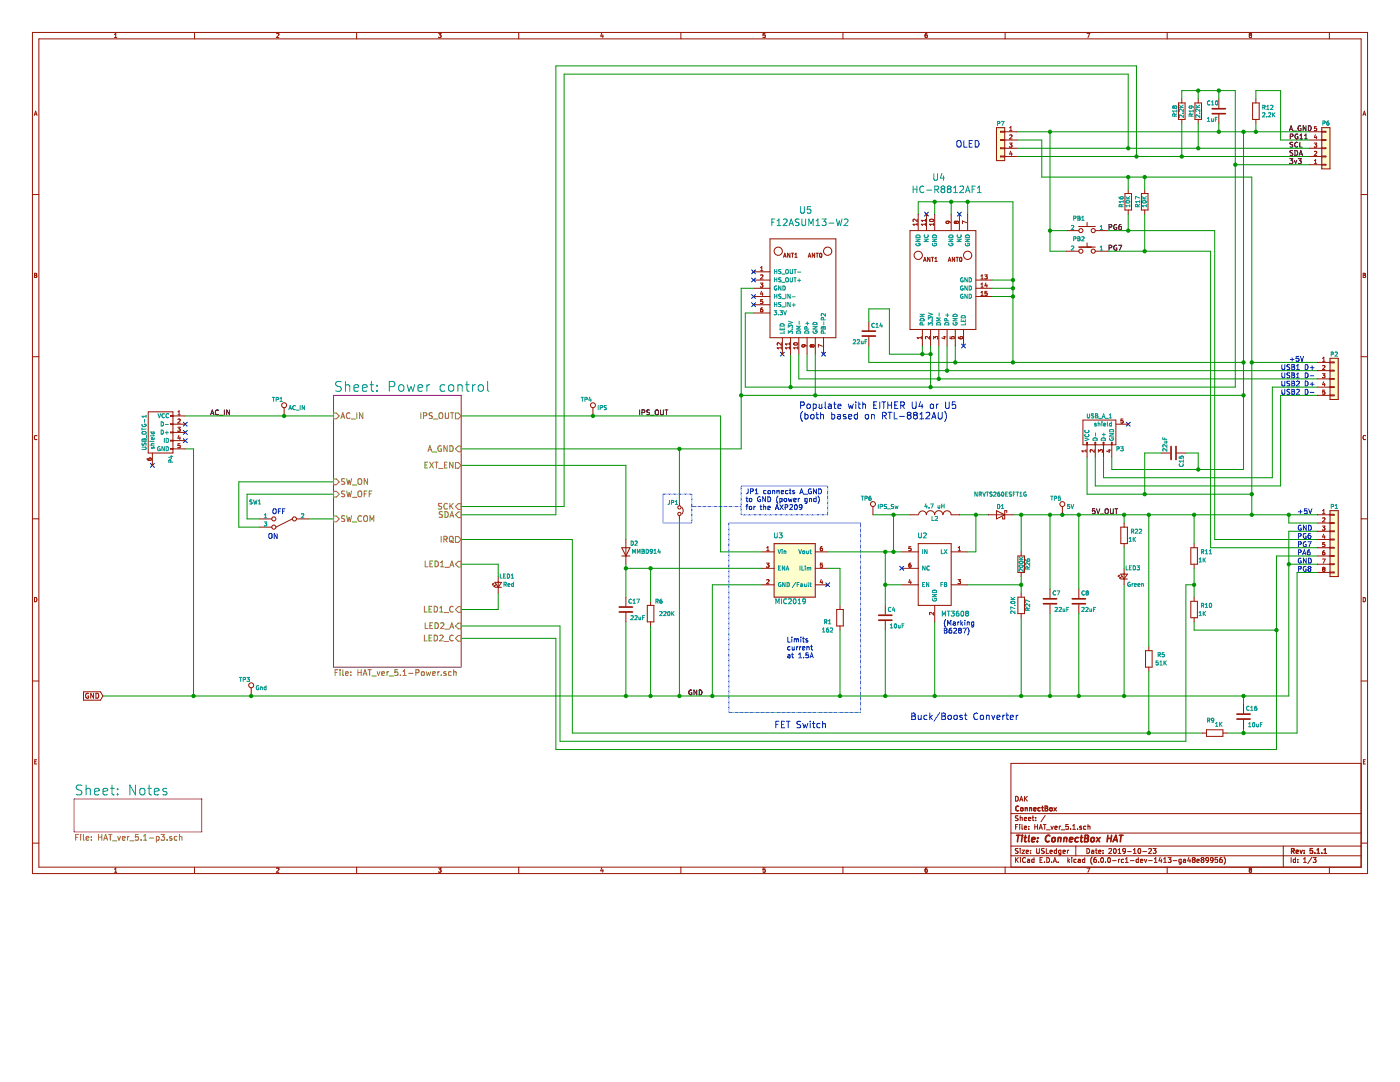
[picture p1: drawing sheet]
EESchema Schematic File Version 4
LIBS:HAT_ver_5.1-cache
EELAYER 29 0
EELAYER END
$Descr USLedger 17000 11000
encoding utf-8
Sheet 1 3
Title "ConnectBox HAT"
Date "2019-10-23"
Rev "5.1.1"
Comp "ConnectBox"
Comment1 "DAK"
Comment2 ""
Comment3 ""
Comment4 ""
$EndDescr
$Comp
L Device:C C7
U 1 1
P 12750 7300
F 0 "C7" H 12775 7400 50  0000 L CNN
F 1 "22uF" H 12800 7200 50  0000 L CNN
F 2 "Capacitor_SMD:C_0805_2012Metric" H 12788 7150 50  0001 C CNN
F 3 "" H 12750 7300 50  0000 C CNN
F 4 "KEMET" H 12750 7300 60  0001 C CNN "Manufacturer"
F 5 "C0805C226M8PAC7800" H 12750 7300 60  0001 C CNN "Manufacturer P/N"
F 6 "CAP CER 22UF 10V X5R 0805" H 12750 7300 60  0001 C CNN "Description"
F 7 "399-12069-1-ND" H 12750 7300 60  0001 C CNN "DigiKey P/N"
F 8 "SMD" H 12750 7300 60  0001 C CNN "Type"
	1    12750 7300
	1    0    0    -1  
$EndComp
$Comp
L Device:C C8
U 1 1
P 13100 7300
F 0 "C8" H 13125 7400 50  0000 L CNN
F 1 "22uF" H 13125 7200 50  0000 L CNN
F 2 "Capacitor_SMD:C_0805_2012Metric" H 13138 7150 50  0001 C CNN
F 3 "" H 13100 7300 50  0000 C CNN
F 4 "KEMET" H 13100 7300 60  0001 C CNN "Manufacturer"
F 5 "C0805C226M8PAC7800" H 13100 7300 60  0001 C CNN "Manufacturer P/N"
F 6 "CAP CER 22UF 10V X5R 0805" H 13100 7300 60  0001 C CNN "Description"
F 7 "399-12069-1-ND" H 13100 7300 60  0001 C CNN "DigiKey P/N"
F 8 "SMD" H 13100 7300 60  0001 C CNN "Type"
	1    13100 7300
	1    0    0    -1  
$EndComp
$Comp
L Device:C C4
U 1 1
P 10750 7500
F 0 "C4" H 10775 7600 50  0000 L CNN
F 1 "10uF" H 10800 7400 50  0000 L CNN
F 2 "Capacitor_SMD:C_0805_2012Metric" H 10788 7350 50  0001 C CNN
F 3 "" H 10750 7500 50  0000 C CNN
F 4 "Samsung Electro-Mechanics" H 10750 7500 60  0001 C CNN "Manufacturer"
F 5 "CL21A106MPFNNNE" H 10750 7500 60  0001 C CNN "Manufacturer P/N"
F 6 "CAP CER 10UF 10V X5R 0805" H 10750 7500 60  0001 C CNN "Description"
F 7 "1276-1144-1-ND" H 10750 7500 60  0001 C CNN "DigiKey P/N"
F 8 "SMD" H 10750 7500 60  0001 C CNN "Type"
	1    10750 7500
	1    0    0    -1  
$EndComp
Text Notes 15650 4400 0    60   ~ 0
+5V
Text Notes 15550 4500 0    60   ~ 0
USB1 D+
Text Notes 15550 4600 0    60   ~ 0
USB1 D-
NoConn ~ 2250 5150
NoConn ~ 2250 5250
NoConn ~ 2250 5350
NoConn ~ 1850 5650
Text Notes 11050 8750 0    79   ~ 0
Buck/Boost Converter
Text Notes 15750 6550 0    60   ~ 0
PG6
NoConn ~ 5900 13450
$Comp
L Device:R R22
U 1 1
P 13650 6500
F 0 "R22" H 13800 6550 50  0000 C CNN
F 1 "1K" H 13750 6450 50  0000 C CNN
F 2 "Resistor_SMD:R_0805_2012Metric" V 13580 6500 50  0001 C CNN
F 3 "" H 13650 6500 50  0000 C CNN
F 4 "Yageo" H 13650 6500 60  0001 C CNN "Manufacturer"
F 5 "RC0805FR-071KL" H 13650 6500 60  0001 C CNN "Manufacturer P/N"
F 6 "RES SMD 1K OHM 1% 1/8W 0805" H 13650 6500 60  0001 C CNN "Description"
F 7 "311-1.00KCRCT-ND" H 13650 6500 60  0001 C CNN "DigiKey P/N"
F 8 "SMD" H 13650 6500 60  0001 C CNN "Type"
	1    13650 6500
	1    0    0    -1  
$EndComp
$Comp
L Device:LED_Small LED3
U 1 1
P 13650 7000
F 0 "LED3" V 13750 6800 50  0000 L CNN
F 1 "Green" V 13550 6750 50  0000 L CNN
F 2 "LED_SMD:LED_0603_1608Metric" V 13650 7000 50  0001 C CNN
F 3 "" V 13650 7000 50  0000 C CNN
F 4 "Lite-On Inc." V 13650 7000 60  0001 C CNN "Manufacturer"
F 5 "LTST-C191KFKT" V 13650 7000 60  0001 C CNN "Manufacturer P/N"
F 6 "LED GREEN CLEAR 0603 SMD" V 13650 7000 60  0001 C CNN "Description"
F 7 "160-1446-1-ND" V 13650 7000 60  0001 C CNN "DigiKey P/N"
F 8 "SMD" V 13650 7000 60  0001 C CNN "Type"
	1    13650 7000
	0    -1   -1   0   
$EndComp
$Comp
L Device:R R26
U 1 1
P 12400 6850
F 0 "R26" V 12480 6850 50  0000 C CNN
F 1 "200K" V 12400 6850 50  0000 C CNN
F 2 "Resistor_SMD:R_0805_2012Metric" V 12330 6850 50  0001 C CNN
F 3 "" H 12400 6850 50  0001 C CNN
F 4 "Yageo" V 12400 6850 60  0001 C CNN "Manufacturer"
F 5 "RC0805FR-07200KL" V 12400 6850 60  0001 C CNN "Manufacturer P/N"
F 6 "RES SMD 200K OHM 1% 1/8W 0805" V 12400 6850 60  0001 C CNN "Description"
F 7 "311-200KCRCT-ND" V 12400 6850 60  0001 C CNN "DigiKey P/N"
F 8 "SMD" V 12400 6850 60  0001 C CNN "Type"
	1    12400 6850
	1    0    0    -1  
$EndComp
$Comp
L CustomComponents:SY7208 U2
U 1 1
P 11350 6700
F 0 "U2" H 11200 6900 60  0000 C CNN
F 1 "MT3608" H 11600 5950 60  0000 C CNN
F 2 "CustomComponents:SOT-23-6a" H 11350 6700 60  0001 C CNN
F 3 "" H 11350 6700 60  0001 C CNN
F 4 "AEROSEMI" H 11350 6700 60  0001 C CNN "Manufacturer"
F 5 "MT3608" H 11350 6700 60  0001 C CNN "Manufacturer P/N"
F 6 "High Efficiency 1.2MHz 2A Step Up Converter" H 11350 6700 60  0001 C CNN "Description"
F 7 "http://www.kynix.com/Detail/584537/MT3608.html" H 11350 6700 60  0001 C CNN "DigiKey P/N"
F 8 "SMD" H 11350 6700 60  0001 C CNN "Type"
	1    11350 6700
	1    0    0    -1  
$EndComp
$Comp
L Device:D_Schottky D1
U 1 1
P 12150 6250
F 0 "D1" H 12150 6350 50  0000 C CNN
F 1 "NRVTS260ESFT1G" H 12150 6500 50  0000 C CNN
F 2 "CustomComponents:SOD-123FL" H 12150 6250 50  0001 C CNN
F 3 "" H 12150 6250 50  0001 C CNN
F 4 "ON Semiconductor" H 12150 6250 60  0001 C CNN "Manufacturer"
F 5 "NRVTS260ESFT1G" H 12150 6250 60  0001 C CNN "Manufacturer P/N"
F 6 "DIODE SCHOTTKY 60V 2A SOD123FL" H 12150 6250 60  0001 C CNN "Description"
F 7 "NRVTS260ESFT1GOSCT-ND" H 12150 6250 60  0001 C CNN "DigiKey P/N"
F 8 "SMD" H 12150 6250 60  0001 C CNN "Type"
	1    12150 6250
	-1   0    0    -1  
$EndComp
$Comp
L Device:R R27
U 1 1
P 12400 7350
F 0 "R27" V 12480 7350 50  0000 C CNN
F 1 "27.0K" V 12300 7350 50  0000 C CNN
F 2 "Resistor_SMD:R_0805_2012Metric" V 12330 7350 50  0001 C CNN
F 3 "" H 12400 7350 50  0001 C CNN
F 4 "Yageo" V 12400 7350 60  0001 C CNN "Manufacturer"
F 5 "RC0805FR-0727KL" V 12400 7350 60  0001 C CNN "Manufacturer P/N"
F 6 "RES SMD 27.0K OHM 1% 1/8W 0805" V 12400 7350 60  0001 C CNN "Description"
F 7 "311-27.0KCRCT-ND" V 12400 7350 60  0001 C CNN "DigiKey P/N"
F 8 "SMD" V 12400 7350 60  0001 C CNN "Type"
	1    12400 7350
	1    0    0    -1  
$EndComp
Text Label 15650 1800 0    60   ~ 0
SCL
Text Label 15650 1900 0    60   ~ 0
SDA
$Comp
L Device:R R19
U 1 1
P 14550 1350
F 0 "R19" V 14630 1350 50  0000 C CNN
F 1 "2.2K" V 14550 1350 50  0000 C CNN
F 2 "Resistor_SMD:R_0805_2012Metric" V 14480 1350 50  0001 C CNN
F 3 "" H 14550 1350 50  0001 C CNN
F 4 "Yageo" V 14550 1350 60  0001 C CNN "Manufacturer"
F 5 "RC0805FR-072K2L" V 14550 1350 60  0001 C CNN "Manufacturer P/N"
F 6 "RES SMD 2.2K OHM 1% 1/8W 0805" V 14550 1350 60  0001 C CNN "Description"
F 7 "311-2.20KCRCT-ND" V 14550 1350 60  0001 C CNN "DigiKey P/N"
F 8 "SMD" V 14550 1350 60  0001 C CNN "Type"
	1    14550 1350
	-1   0    0    1   
$EndComp
$Comp
L Device:R R18
U 1 1
P 14350 1350
F 0 "R18" V 14430 1350 50  0000 C CNN
F 1 "2.2K" V 14350 1350 50  0000 C CNN
F 2 "Resistor_SMD:R_0805_2012Metric" V 14280 1350 50  0001 C CNN
F 3 "" H 14350 1350 50  0001 C CNN
F 4 "Yageo" V 14350 1350 60  0001 C CNN "Manufacturer"
F 5 "RC0805FR-072K2L" V 14350 1350 60  0001 C CNN "Manufacturer P/N"
F 6 "RES SMD 2.2K OHM 1% 1/8W 0805" V 14350 1350 60  0001 C CNN "Description"
F 7 "311-2.20KCRCT-ND" V 14350 1350 60  0001 C CNN "DigiKey P/N"
F 8 "SMD" V 14350 1350 60  0001 C CNN "Type"
	1    14350 1350
	-1   0    0    1   
$EndComp
Text Label 8350 8450 0    60   ~ 0
GND
Text Label 2550 5050 0    60   ~ 0
AC_IN
Text Label 13250 6250 0    60   ~ 0
5V_OUT
NoConn ~ 10950 6900
$Comp
L Device:C C10
U 1 1
P 14800 1350
F 0 "C10" H 14650 1450 50  0000 L CNN
F 1 "1uF" H 14650 1250 50  0000 L CNN
F 2 "Capacitor_SMD:C_0805_2012Metric" H 14838 1200 50  0001 C CNN
F 3 "" H 14800 1350 50  0000 C CNN
F 4 "KEMET" H 14800 1350 60  0001 C CNN "Manufacturer"
F 5 "C0805C105K8PACTU" H 14800 1350 60  0001 C CNN "Manufacturer P/N"
F 6 "CAP CER 1UF 10V X5R 0805" H 14800 1350 60  0001 C CNN "Description"
F 7 "399-8006-1-ND" H 14800 1350 60  0001 C CNN "DigiKey P/N"
F 8 "SMD" H 14800 1350 60  0001 C CNN "Type"
	1    14800 1350
	1    0    0    -1  
$EndComp
$Comp
L CustomComponents:MIC2019 U3
U 1 1
P 9600 6850
F 0 "U3" H 9450 7200 60  0000 C CNN
F 1 "MIC2019" H 9600 6400 60  0000 C CNN
F 2 "CustomComponents:SOT-23-6a" H 9600 6850 60  0001 C CNN
F 3 "" H 9600 6850 60  0000 C CNN
F 4 "Microchip Technology" H 9600 6850 60  0001 C CNN "Manufacturer"
F 5 "MIC2019YM6-TR" H 9600 6850 60  0001 C CNN "Manufacturer P/N"
F 6 "IC DISTRIBUTION SW ADJ SOT23-6" H 9600 6850 60  0001 C CNN "Description"
F 7 "576-2595-1-ND " H 9600 6850 60  0001 C CNN "DigiKey P/N"
F 8 "SMD" H 9600 6850 60  0001 C CNN "Type"
	1    9600 6850
	1    0    0    -1  
$EndComp
NoConn ~ 10050 7100
$Comp
L Device:R R1
U 1 1
P 10200 7500
F 0 "R1" H 10050 7450 50  0000 C CNN
F 1 "162" H 10050 7350 50  0000 C CNN
F 2 "Resistor_SMD:R_0805_2012Metric" V 10130 7500 50  0001 C CNN
F 3 "" H 10200 7500 50  0000 C CNN
F 4 "Yageo" H 10200 7500 60  0001 C CNN "Manufacturer"
F 5 "RC0805FR-07162R" H 10200 7500 60  0001 C CNN "Manufacturer P/N"
F 6 "RES SMD 162 OHM 1% 1/8W 0805" H 10200 7500 60  0001 C CNN "Description"
F 7 "311-162CRCT-ND" H 10200 7500 60  0001 C CNN "DigiKey P/N"
F 8 "SMD" H 10200 7500 60  0001 C CNN "Type"
	1    10200 7500
	1    0    0    -1  
$EndComp
Text Notes 9550 8000 0    60   ~ 0
Limits \ncurrent \nat 1.5A
Text Notes 11450 7700 0    60   ~ 0
(Marking\nB6287)
Text Label 15650 2000 0    60   ~ 0
3v3
Text Label 15650 1600 0    60   ~ 0
A_GND
Text Notes 9400 8850 0    79   ~ 0
FET Switch
$Comp
L Device:C C14
U 1 1
P 10550 4050
F 0 "C14" H 10575 4150 50  0000 L CNN
F 1 "22uF" H 10350 3950 50  0000 L CNN
F 2 "Capacitor_SMD:C_0805_2012Metric" H 10588 3900 50  0001 C CNN
F 3 "" H 10550 4050 50  0000 C CNN
F 4 "KEMET" H 10550 4050 60  0001 C CNN "Manufacturer"
F 5 "C0805C226M8PAC7800" H 10550 4050 60  0001 C CNN "Manufacturer P/N"
F 6 "CAP CER 22UF 10V X5R 0805" H 10550 4050 60  0001 C CNN "Description"
F 7 "399-12069-1-ND" H 10550 4050 60  0001 C CNN "DigiKey P/N"
F 8 "SMD" H 10550 4050 60  0001 C CNN "Type"
	1    10550 4050
	1    0    0    -1  
$EndComp
NoConn ~ 20700 7250
NoConn ~ 11700 4200
NoConn ~ 11250 2600
NoConn ~ 11650 2600
$Comp
L CustomComponents:HC-R8812AU2 U4
U 1 1
P 11750 4000
F 0 "U4" H 11400 5850 80  0000 C CNN
F 1 "HC-R8812AF1" H 11500 5700 80  0000 C CNN
F 2 "CustomComponents:HC-R8812AU2" H 11850 4000 150 0001 C CNN
F 3 "" H 11850 4000 150 0001 C CNN
	1    11750 4000
	1    0    0    -1  
$EndComp
Text Notes 15750 6650 0    60   ~ 0
PG7
Text Notes 15750 6750 0    60   ~ 0
PA6
Text Notes 15550 4700 0    60   ~ 0
USB2 D+
Text Notes 15550 4800 0    60   ~ 0
USB2 D-
Text Notes 9700 5100 0    80   ~ 0
Populate with EITHER U4 or U5\n(both based on RTL-8812AU)
Text Notes 15750 6450 0    60   ~ 0
GND
Text Notes 15750 6250 0    60   ~ 0
+5V
NoConn ~ 10000 4300
NoConn ~ 9500 4300
NoConn ~ 13700 5150
$Comp
L Device:C C15
U 1 1
P 14250 5500
F 0 "C15" H 14275 5600 50  0000 L CNN
F 1 "22uF" H 14050 5400 50  0000 L CNN
F 2 "Capacitor_SMD:C_0805_2012Metric" H 14288 5350 50  0001 C CNN
F 3 "" H 14250 5500 50  0000 C CNN
F 4 "KEMET" H 14250 5500 60  0001 C CNN "Manufacturer"
F 5 "C0805C226M8PAC7800" H 14250 5500 60  0001 C CNN "Manufacturer P/N"
F 6 "CAP CER 22UF 10V X5R 0805" H 14250 5500 60  0001 C CNN "Description"
F 7 "399-12069-1-ND" H 14250 5500 60  0001 C CNN "DigiKey P/N"
F 8 "SMD" H 14250 5500 60  0001 C CNN "Type"
	1    14250 5500
	0    1    1    0   
$EndComp
Wire Wire Line
	12750 6250 12750 7150
Connection ~ 12750 6250
Wire Wire Line
	13100 6250 13100 7150
Wire Wire Line
	12750 8450 12750 7450
Connection ~ 12750 8450
Wire Wire Line
	13100 8450 13100 7450
Wire Wire Line
	15200 4400 16000 4400
Wire Wire Line
	9700 4600 11400 4600
Wire Wire Line
	11400 4200 11400 4600
Wire Wire Line
	11500 4200 11500 4500
Wire Wire Line
	11600 4200 11600 4400
Wire Wire Line
	9800 4500 11500 4500
Wire Wire Line
	16000 6350 15650 6350
Wire Wire Line
	15650 6350 15650 6250
Connection ~ 15650 6250
Wire Wire Line
	15650 6450 16000 6450
Wire Wire Line
	15650 8450 15100 8450
Wire Wire Line
	10550 4400 11600 4400
Wire Wire Line
	15200 2150 15200 4400
Wire Wire Line
	14750 6550 16000 6550
Wire Wire Line
	13650 6250 13650 6350
Wire Wire Line
	13650 6650 13650 6900
Wire Wire Line
	13650 7100 13650 8450
Wire Wire Line
	11850 6250 11850 6700
Connection ~ 11850 6250
Wire Wire Line
	11850 6700 11750 6700
Wire Wire Line
	11650 6250 11850 6250
Wire Wire Line
	10850 6250 11050 6250
Wire Wire Line
	12300 6250 12400 6250
Wire Wire Line
	12400 6700 12400 6250
Connection ~ 12400 6250
Wire Wire Line
	11750 7100 12400 7100
Wire Wire Line
	12400 7000 12400 7100
Connection ~ 12400 7100
Wire Wire Line
	12400 8450 12400 7500
Wire Wire Line
	11350 7550 11350 8450
Connection ~ 12400 8450
Wire Wire Line
	10750 7650 10750 8450
Connection ~ 11350 8450
Wire Wire Line
	2250 5050 3450 5050
Wire Wire Line
	2250 5450 2350 5450
Connection ~ 10850 6700
Wire Wire Line
	10850 6250 10850 6700
Wire Wire Line
	13700 900  13700 1800
Wire Wire Line
	6850 900  13700 900 
Wire Wire Line
	6750 800  13800 800 
Wire Wire Line
	13800 800  13800 1900
Connection ~ 8250 8450
Wire Wire Line
	14350 1900 14350 1500
Wire Wire Line
	14550 1800 14550 1500
Wire Wire Line
	14550 1100 14550 1200
Wire Wire Line
	10750 6700 10750 7100
Wire Wire Line
	5600 5650 7600 5650
Wire Wire Line
	7600 5650 7600 6550
Wire Wire Line
	9250 6700 8750 6700
Wire Wire Line
	8750 6700 8750 5050
Wire Wire Line
	9250 7100 8650 7100
Wire Wire Line
	8650 7100 8650 8450
Connection ~ 8650 8450
Wire Wire Line
	10050 6900 10200 6900
Wire Wire Line
	10200 6900 10200 7350
Wire Wire Line
	10200 8450 10200 7650
Wire Wire Line
	10950 7100 10750 7100
Connection ~ 10750 7100
Connection ~ 14550 1800
Connection ~ 14350 1900
Wire Wire Line
	14350 1100 14350 1200
Wire Wire Line
	15000 4700 15000 2000
Wire Wire Line
	15000 2000 15900 2000
Wire Wire Line
	14800 1100 14800 1200
Wire Notes Line
	8850 6350 10450 6350
Wire Notes Line
	8850 8650 10450 8650
Connection ~ 10750 6700
Connection ~ 10750 8450
Connection ~ 10200 8450
Connection ~ 13100 6250
Connection ~ 13650 8450
Connection ~ 13100 8450
Wire Notes Line
	10450 8650 10450 6350
Wire Notes Line
	8850 6350 8850 8650
Wire Wire Line
	11300 4200 11300 4300
Wire Wire Line
	10550 4200 10550 4400
Connection ~ 11600 4400
Wire Wire Line
	10550 3900 10550 3750
Wire Wire Line
	10550 3750 10800 3750
Wire Wire Line
	10800 3750 10800 4300
Wire Wire Line
	10800 4300 11200 4300
Connection ~ 11300 4300
Wire Wire Line
	11150 2450 11350 2450
Wire Wire Line
	9600 4700 11300 4700
Connection ~ 15000 2000
Connection ~ 15100 4400
Wire Wire Line
	11350 2600 11350 2450
Connection ~ 11350 2450
Wire Wire Line
	11550 2600 11550 2450
Connection ~ 11550 2450
Wire Wire Line
	11750 2450 11750 2600
Connection ~ 11750 2450
Wire Wire Line
	12050 3400 12300 3400
Wire Wire Line
	12300 2450 12300 3400
Connection ~ 12300 4400
Wire Wire Line
	12050 3500 12300 3500
Connection ~ 12300 3500
Wire Wire Line
	12050 3600 12300 3600
Connection ~ 12300 3600
Wire Wire Line
	15500 6750 16000 6750
Wire Wire Line
	16000 4700 15450 4700
Wire Wire Line
	15450 4700 15450 5800
Wire Wire Line
	13400 5800 13400 5550
Wire Wire Line
	13300 5550 13300 5900
Wire Wire Line
	15550 5900 15550 4800
Wire Wire Line
	15550 4800 16000 4800
Wire Wire Line
	13500 5550 13500 5700
Wire Wire Line
	13500 5700 14550 5700
Wire Wire Line
	13200 5550 13200 6000
Wire Wire Line
	13200 6000 13900 6000
Wire Wire Line
	15100 4800 9900 4800
Wire Wire Line
	9900 4800 9900 4300
Connection ~ 15100 4800
Wire Wire Line
	9800 4300 9800 4500
Connection ~ 11500 4500
Wire Wire Line
	9700 4600 9700 4300
Connection ~ 11400 4600
Wire Wire Line
	9600 4300 9600 4700
Connection ~ 11300 4700
Wire Wire Line
	13900 5500 14100 5500
Wire Wire Line
	13900 5500 13900 6000
Connection ~ 13900 6000
Wire Wire Line
	14400 5500 14550 5500
Wire Wire Line
	14550 5500 14550 5700
Connection ~ 13700 1800
Connection ~ 13800 1900
Wire Wire Line
	12650 2150 13700 2150
Wire Wire Line
	12650 2150 12650 1700
Connection ~ 15200 4400
Wire Wire Line
	12350 1600 12750 1600
Connection ~ 15100 1600
$Comp
L CustomComponents:SPST-PUSH PB1
U 1 1
P 13200 2800
F 0 "PB1" H 13100 2950 50  0000 C CNN
F 1 "SPST-PUSH" H 13150 2700 50  0001 C CNN
F 2 "CustomComponents:SW-TL3305" H 12575 2975 50  0001 C CNN
F 3 "" H 12575 2975 50  0000 C CNN
F 4 "E-Switch" H 13200 2800 50  0001 C CNN "Manufacturer"
F 5 "TL3305AF260QG" H 13200 2800 50  0001 C CNN "Manufacturer P/N"
F 6 "SWITCH TACTILE SPST-NO 50MA 12V" H 13200 2800 50  0001 C CNN "Description"
F 7 "EG5353CT-ND" H 13200 2800 50  0001 C CNN "DigiKey P/N"
F 8 "SMD" H 13200 2800 50  0001 C CNN "Type"
	1    13200 2800
	1    0    0    -1  
$EndComp
Wire Wire Line
	11150 2600 11150 2450
Connection ~ 12300 3400
$Comp
L Device:R R16
U 1 1
P 13700 2450
F 0 "R16" V 13780 2450 50  0000 C CNN
F 1 "10K" V 13700 2450 50  0000 C CNN
F 2 "Resistor_SMD:R_0805_2012Metric" V 13630 2450 50  0001 C CNN
F 3 "" H 13700 2450 50  0001 C CNN
F 4 "Yageo" V 13700 2450 60  0001 C CNN "Manufacturer"
F 5 "RC0805FR-0710KL" V 13700 2450 60  0001 C CNN "Manufacturer P/N"
F 6 "RES SMD 10K OHM 1% 1/8W 0805" V 13700 2450 60  0001 C CNN "Description"
F 7 "311-10.0KCRCT-ND" V 13700 2450 60  0001 C CNN "DigiKey P/N"
F 8 "SMD" V 13700 2450 60  0001 C CNN "Type"
	1    13700 2450
	-1   0    0    1   
$EndComp
$Comp
L Device:R R17
U 1 1
P 13900 2450
F 0 "R17" V 13980 2450 50  0000 C CNN
F 1 "10K" V 13900 2450 50  0000 C CNN
F 2 "Resistor_SMD:R_0805_2012Metric" V 13830 2450 50  0001 C CNN
F 3 "" H 13900 2450 50  0001 C CNN
F 4 "Yageo" V 13900 2450 60  0001 C CNN "Manufacturer"
F 5 "RC0805FR-0710KL" V 13900 2450 60  0001 C CNN "Manufacturer P/N"
F 6 "RES SMD 10K OHM 1% 1/8W 0805" V 13900 2450 60  0001 C CNN "Description"
F 7 "311-10.0KCRCT-ND" V 13900 2450 60  0001 C CNN "DigiKey P/N"
F 8 "SMD" V 13900 2450 60  0001 C CNN "Type"
	1    13900 2450
	-1   0    0    1   
$EndComp
Wire Wire Line
	12750 2800 12950 2800
Connection ~ 12750 1600
Wire Wire Line
	12750 3050 12950 3050
Connection ~ 12750 2800
Wire Wire Line
	13700 2300 13700 2150
Connection ~ 13700 2150
Wire Wire Line
	13900 2300 13900 2150
Connection ~ 13900 2150
Wire Wire Line
	13700 2600 13700 2800
Wire Wire Line
	13450 2800 13700 2800
Wire Wire Line
	13900 2600 13900 3050
Wire Wire Line
	13450 3050 13900 3050
Text Notes 15750 6950 0    60   ~ 0
PG8
Text Notes 15750 6850 0    60   ~ 0
GND
Connection ~ 13700 2800
Wire Wire Line
	14700 3050 14700 6650
Wire Wire Line
	14700 6650 16000 6650
Connection ~ 13900 3050
Text Notes 11600 1800 0    80   ~ 0
OLED
Text Label 13450 2800 0    60   ~ 0
PG6
Text Label 13450 3050 0    60   ~ 0
PG7
Wire Wire Line
	16000 6850 15650 6850
Connection ~ 15650 6850
$Comp
L CustomComponents:USB_OTG-1 P4
U 1 1
P 1950 5250
F 0 "P4" H 2275 5125 50  0000 C CNN
F 1 "USB_OTG-1" H 1950 5450 50  0000 C CNN
F 2 "CustomComponents:USB_Micro-B-TH-mount" V 1900 5150 50  0001 C CNN
F 3 "" V 1900 5150 50  0000 C CNN
F 4 "Amphenol ICC (FCI)" H 1950 5250 50  0001 C CNN "Manufacturer"
F 5 "10118194-0001LF" H 1950 5250 50  0001 C CNN "Manufacturer P/N"
F 6 "CONN RCPT USB2.0 MICRO B SMD R/A" H 1950 5250 50  0001 C CNN "Description"
F 7 "609-4618-1-ND" H 1950 5250 50  0001 C CNN "DigiKey P/N"
F 8 "SMD" H 1950 5250 50  0001 C CNN "Type"
	1    1950 5250
	0    -1   1    0   
$EndComp
$Comp
L CustomComponents:USB_A_1 P3
U 1 1
P 13400 5250
F 0 "P3" H 13600 5050 50  0000 C CNN
F 1 "USB_A_1" H 13350 5450 50  0000 C CNN
F 2 "CustomComponents:USB_A" V 13350 5150 50  0001 C CNN
F 3 "" V 13350 5150 50  0000 C CNN
F 4 "On Shore Technology Inc." H 13400 5250 50  0001 C CNN "Manufacturer"
F 5 "USB-A1HSW6" H 13400 5250 50  0001 C CNN "Manufacturer P/N"
F 6 "CONN RCPT TYPEA 4POS R/A - WHITE" H 13400 5250 50  0001 C CNN "Description"
F 7 "ED2989-ND" H 13400 5250 50  0001 C CNN "DigiKey P/N"
F 8 "ThroughHole" H 13400 5250 50  0001 C CNN "Type"
	1    13400 5250
	1    0    0    -1  
$EndComp
Wire Wire Line
	12750 6250 12900 6250
Wire Wire Line
	12750 8450 12400 8450
Wire Wire Line
	15650 6250 16000 6250
Wire Wire Line
	15650 6450 15650 6850
Wire Wire Line
	15200 6250 15650 6250
Wire Wire Line
	11850 6250 12000 6250
Wire Wire Line
	12400 6250 12750 6250
Wire Wire Line
	12400 7100 12400 7200
Wire Wire Line
	12400 8450 11350 8450
Wire Wire Line
	11350 8450 10750 8450
Wire Wire Line
	10850 6700 10950 6700
Wire Wire Line
	8250 8450 7900 8450
Wire Wire Line
	8650 8450 8250 8450
Wire Wire Line
	10750 7100 10750 7350
Wire Wire Line
	14550 1800 15900 1800
Wire Wire Line
	14350 1900 15900 1900
Wire Wire Line
	10750 6700 10850 6700
Wire Wire Line
	10750 8450 10200 8450
Wire Wire Line
	13650 6250 13950 6250
Wire Wire Line
	13100 6250 13650 6250
Wire Wire Line
	13650 8450 13100 8450
Wire Wire Line
	13100 8450 12750 8450
Wire Wire Line
	11600 4400 12300 4400
Wire Wire Line
	11300 4300 11300 4700
Wire Wire Line
	15000 2000 15000 1100
Wire Wire Line
	15100 4400 15100 4800
Wire Wire Line
	11350 2450 11550 2450
Wire Wire Line
	11550 2450 11750 2450
Wire Wire Line
	11750 2450 12300 2450
Wire Wire Line
	12300 4400 15100 4400
Wire Wire Line
	12300 3500 12300 3600
Wire Wire Line
	12300 3600 12300 4400
Wire Wire Line
	15100 4800 15100 5700
Wire Wire Line
	11500 4500 16000 4500
Wire Wire Line
	11400 4600 16000 4600
Wire Wire Line
	11300 4700 15000 4700
Wire Wire Line
	12300 3400 12300 3500
Wire Wire Line
	12750 1600 12750 2800
Wire Wire Line
	12750 2800 12750 3050
Wire Wire Line
	13700 2150 13900 2150
Wire Wire Line
	13900 2150 15200 2150
Wire Wire Line
	13700 2800 14750 2800
Wire Wire Line
	13900 3050 14700 3050
Wire Wire Line
	15650 6850 15650 8450
$Comp
L Connector_Generic:Conn_01x05 P2
U 1 1
P 16200 4600
F 0 "P2" H 16150 4900 50  0000 L CNN
F 1 "Conn_01x05" H 16280 4551 50  0001 L CNN
F 2 "Connector_PinHeader_2.54mm:PinHeader_1x05_P2.54mm_Vertical" H 16200 4600 50  0001 C CNN
F 3 "~" H 16200 4600 50  0001 C CNN
F 4 "Sullins Connector Solutions" H 16200 4600 50  0001 C CNN "Manufacturer"
F 5 "PPPC051LFBN-RC" H 16200 4600 50  0001 C CNN "Manufacturer P/N"
F 6 "CONN HDR 5POS 0.1 GOLD PCB" H 16200 4600 50  0001 C CNN "Description"
F 7 "S7038-ND" H 16200 4600 50  0001 C CNN "DigiKey P/N"
F 8 "ThroughHole" H 16200 4600 50  0001 C CNN "Type"
	1    16200 4600
	1    0    0    -1  
$EndComp
$Comp
L Connector_Generic:Conn_01x08 P1
U 1 1
P 16200 6550
F 0 "P1" H 16150 6950 50  0000 L CNN
F 1 "Conn_01x08" H 16280 6451 50  0001 L CNN
F 2 "Connector_PinHeader_2.54mm:PinHeader_1x08_P2.54mm_Vertical" H 16200 6550 50  0001 C CNN
F 3 "~" H 16200 6550 50  0001 C CNN
F 4 "Sullins Connector Solutions" H 16200 6550 50  0001 C CNN "Manufacturer"
F 5 "PPPC081LFBN-RC" H 16200 6550 50  0001 C CNN "Manufacturer P/N"
F 6 "CONN HDR 8POS 0.1 GOLD PCB" H 16200 6550 50  0001 C CNN "Description"
F 7 "S7041-ND" H 16200 6550 50  0001 C CNN "DigiKey P/N"
F 8 "ThroughHole" H 16200 6550 50  0001 C CNN "Type"
	1    16200 6550
	1    0    0    -1  
$EndComp
$Comp
L Connector_Generic:Conn_01x05 P6
U 1 1
P 16100 1800
F 0 "P6" H 16100 1500 50  0000 C CNN
F 1 "Conn_01x05" H 16019 1466 50  0001 C CNN
F 2 "Connector_PinHeader_2.54mm:PinHeader_1x05_P2.54mm_Vertical" H 16100 1800 50  0001 C CNN
F 3 "~" H 16100 1800 50  0001 C CNN
F 4 "Sullins Connector Solutions" H 16100 1800 50  0001 C CNN "Manufacturer"
F 5 "PPPC051LFBN-RC" H 16100 1800 50  0001 C CNN "Manufacturer P/N"
F 6 "CONN HDR 5POS 0.1 GOLD PCB" H 16100 1800 50  0001 C CNN "Description"
F 7 "S7038-ND" H 16100 1800 50  0001 C CNN "DigiKey P/N"
F 8 "ThroughHole" H 16100 1800 50  0001 C CNN "Type"
	1    16100 1800
	1    0    0    1   
$EndComp
$Comp
L Connector_Generic:Conn_01x04 P7
U 1 1
P 12150 1700
F 0 "P7" H 12150 1900 50  0000 C CNN
F 1 "Conn_01x04" H 12070 1926 50  0001 C CNN
F 2 "Connector_PinHeader_2.54mm:PinHeader_1x04_P2.54mm_Vertical" H 12150 1700 50  0001 C CNN
F 3 "~" H 12150 1700 50  0001 C CNN
F 4 "Sullins Connector Solutions" H 12150 1700 50  0001 C CNN "Manufacturer"
F 5 "PPPC041LFBN-RC" H 12150 1700 50  0001 C CNN "Manufacturer P/N"
F 6 "CONN HDR 4POS 0.1 GOLD PCB" H 12150 1700 50  0001 C CNN "Description"
F 7 "S7037-ND" H 12150 1700 50  0001 C CNN "DigiKey P/N"
F 8 "ThroughHole" H 12150 1700 50  0001 C CNN "Type"
	1    12150 1700
	-1   0    0    -1  
$EndComp
Wire Wire Line
	9900 4800 9000 4800
Wire Wire Line
	9000 4800 9000 5450
Wire Wire Line
	9000 5450 8250 5450
Connection ~ 9900 4800
Wire Wire Line
	15200 4400 15200 6000
Wire Wire Line
	13900 6000 15200 6000
Connection ~ 15200 6000
Wire Wire Line
	15200 6000 15200 6250
Wire Wire Line
	13300 5900 15550 5900
Wire Wire Line
	13400 5800 15450 5800
Wire Wire Line
	14750 2800 14750 6550
Wire Wire Line
	14550 5700 15100 5700
Connection ~ 14550 5700
Wire Wire Line
	12650 1700 12350 1700
Wire Wire Line
	12750 1600 14800 1600
Wire Wire Line
	13800 1900 14350 1900
Wire Wire Line
	12350 1900 13800 1900
Wire Wire Line
	13700 1800 14550 1800
Wire Wire Line
	12350 1800 13700 1800
Wire Wire Line
	14350 1100 14550 1100
Connection ~ 14550 1100
Wire Wire Line
	14550 1100 14800 1100
Connection ~ 14800 1100
Wire Wire Line
	14800 1100 15000 1100
Wire Wire Line
	15100 1600 15100 4400
Wire Wire Line
	14800 1500 14800 1600
Connection ~ 14800 1600
Wire Wire Line
	14800 1600 15100 1600
Text Notes 9050 6200 0    60   ~ 0
JP1 connects A_GND\nto GND (power gnd)\nfor the AXP209 
Wire Notes Line
	8400 6000 8400 6350
Wire Notes Line
	8400 6150 9000 6150
Wire Wire Line
	11200 4200 11200 4300
Connection ~ 11200 4300
Wire Wire Line
	11200 4300 11300 4300
$Comp
L CustomComponents:F12ASUM13-W2 U5
U 1 1
P 10050 4100
F 0 "U5" H 9700 5650 80  0000 L CNN
F 1 "F12ASUM13-W2" H 9350 5500 80  0000 L CNN
F 2 "CustomComponents:F12ASUM13-W2" H 10150 4100 150 0001 C CNN
F 3 "" H 10150 4100 150 0001 C CNN
	1    10050 4100
	1    0    0    -1  
$EndComp
NoConn ~ 9150 3300
NoConn ~ 9150 3400
NoConn ~ 9150 3600
NoConn ~ 9150 3700
Wire Wire Line
	9150 3800 9050 3800
Wire Wire Line
	9050 4700 9600 4700
Wire Wire Line
	9050 3800 9050 4700
Connection ~ 9600 4700
Wire Wire Line
	9000 4800 9000 3500
Wire Wire Line
	9000 3500 9150 3500
Connection ~ 9000 4800
Wire Wire Line
	15750 8900 15750 6950
Wire Wire Line
	15750 6950 16000 6950
$Comp
L Device:R R5
U 1 1
P 13950 8000
F 0 "R5" H 14100 8050 50  0000 C CNN
F 1 "51K" H 14100 7950 50  0000 C CNN
F 2 "Resistor_SMD:R_0805_2012Metric" V 13880 8000 50  0001 C CNN
F 3 "" H 13950 8000 50  0000 C CNN
F 4 "Yageo" H 13950 8000 60  0001 C CNN "Manufacturer"
F 5 "RC0805FR-071KL" H 13950 8000 60  0001 C CNN "Manufacturer P/N"
F 6 "RES SMD 51K OHM 1% 1/8W 0805" H 13950 8000 60  0001 C CNN "Description"
F 7 "311-51.0KCRCT-ND" H 13950 8000 60  0001 C CNN "DigiKey P/N"
F 8 "SMD" H 13950 8000 60  0001 C CNN "Type"
	1    13950 8000
	1    0    0    -1  
$EndComp
Wire Wire Line
	13950 7850 13950 6250
Wire Wire Line
	13950 8150 13950 8900
Wire Wire Line
	15100 8850 15100 8900
Wire Wire Line
	15100 8900 15750 8900
Wire Wire Line
	15100 8550 15100 8450
Connection ~ 15100 8450
Wire Wire Line
	15100 8450 13650 8450
$Comp
L Diode:1N914 D2
U 1 1
P 7600 6700
F 0 "D2" V 7700 6600 50  0000 C CNN
F 1 "MMBD914" V 7600 6450 50  0000 C CNN
F 2 "Diode_SMD:D_SOT-23_ANK" H 7600 6525 50  0001 C CNN
F 3 "http://www.vishay.com/docs/85622/1n914.pdf" H 7600 6700 50  0001 C CNN
F 4 "ON Semiconductor" V 7600 6700 50  0001 C CNN "Manufacturer"
F 5 "MMBD914LT1G" V 7600 6700 50  0001 C CNN "Manufacturer P/N"
F 6 "DIODE GEN PURP 100V 200MA SOT23" V 7600 6700 50  0001 C CNN "Description"
F 7 "MMBD914LT1GOSCT-ND" V 7600 6700 50  0001 C CNN "DigiKey P/N"
F 8 "SMD" V 7600 6700 50  0001 C CNN "Type"
	1    7600 6700
	0    -1   -1   0   
$EndComp
$Comp
L Device:R R6
U 1 1
P 7900 7450
F 0 "R6" H 7950 7600 50  0000 L CNN
F 1 "220K" H 8000 7450 50  0000 L CNN
F 2 "Resistor_SMD:R_0805_2012Metric" V 7830 7450 50  0001 C CNN
F 3 "~" H 7900 7450 50  0001 C CNN
F 4 "Yageo" H 7900 7450 50  0001 C CNN "Manufacturer"
F 5 "RC0805FR-07220KL" H 7900 7450 50  0001 C CNN "Manufacturer P/N"
F 6 "RES SMD 220K OHM 1% 1/8W 0805" H 7900 7450 50  0001 C CNN "Description"
F 7 "311-220KCRCT-ND" H 7900 7450 50  0001 C CNN "DigiKey P/N"
F 8 "SMD" H 7900 7450 50  0001 C CNN "Type"
	1    7900 7450
	1    0    0    -1  
$EndComp
Wire Wire Line
	7900 7300 7900 6900
Connection ~ 7900 6900
Wire Wire Line
	7900 6900 9250 6900
Wire Wire Line
	7600 7250 7600 6900
Connection ~ 7600 6900
Wire Wire Line
	7600 6900 7900 6900
Wire Wire Line
	14900 8900 15100 8900
Connection ~ 15100 8900
Wire Wire Line
	14600 8900 13950 8900
Wire Wire Line
	13950 8900 6950 8900
Connection ~ 13950 8900
$Comp
L Connector:TestPoint TP1
U 1 1
P 3450 5050
F 0 "TP1" H 3300 5250 50  0000 L CNN
F 1 "AC_IN" H 3500 5150 50  0000 L CNN
F 2 "TestPoint:TestPoint_THTPad_D1.5mm_Drill0.7mm" H 3650 5050 50  0001 C CNN
F 3 "~" H 3650 5050 50  0001 C CNN
	1    3450 5050
	1    0    0    -1  
$EndComp
$Comp
L Connector:TestPoint TP4
U 1 1
P 7200 5050
F 0 "TP4" H 7050 5250 50  0000 L CNN
F 1 "IPS" H 7250 5150 50  0000 L CNN
F 2 "TestPoint:TestPoint_THTPad_D1.5mm_Drill0.7mm" H 7400 5050 50  0001 C CNN
F 3 "~" H 7400 5050 50  0001 C CNN
	1    7200 5050
	1    0    0    -1  
$EndComp
$Comp
L Connector:TestPoint TP5
U 1 1
P 12900 6250
F 0 "TP5" H 12750 6450 50  0000 L CNN
F 1 "5V" H 12950 6350 50  0000 L CNN
F 2 "TestPoint:TestPoint_THTPad_D1.5mm_Drill0.7mm" H 13100 6250 50  0001 C CNN
F 3 "~" H 13100 6250 50  0001 C CNN
	1    12900 6250
	1    0    0    -1  
$EndComp
Connection ~ 12900 6250
Wire Wire Line
	12900 6250 13100 6250
$Comp
L Connector:TestPoint TP3
U 1 1
P 3050 8450
F 0 "TP3" H 2900 8650 50  0000 L CNN
F 1 "Gnd" H 3100 8550 50  0000 L CNN
F 2 "TestPoint:TestPoint_THTPad_D1.5mm_Drill0.7mm" H 3250 8450 50  0001 C CNN
F 3 "~" H 3250 8450 50  0001 C CNN
	1    3050 8450
	1    0    0    -1  
$EndComp
Connection ~ 3050 8450
$Comp
L Device:Jumper_NC_Small JP1
U 1 1
P 8250 6200
F 0 "JP1" V 8150 6050 50  0000 L CNN
F 1 "Jumper_NC_Small" V 8295 6274 50  0001 L CNN
F 2 "CustomComponents:NetConnect" H 8250 6200 50  0001 C CNN
F 3 "~" H 8250 6200 50  0001 C CNN
	1    8250 6200
	0    1    1    0   
$EndComp
Wire Notes Line
	9000 5900 10050 5900
Wire Notes Line
	10050 5900 10050 6250
Wire Notes Line
	10050 6250 9000 6250
Wire Notes Line
	9000 6250 9000 5900
Wire Notes Line
	8050 6000 8050 6350
Wire Notes Line
	8050 6000 8400 6000
Wire Notes Line
	8050 6350 8400 6350
Wire Wire Line
	15100 1600 15250 1600
Wire Wire Line
	7600 6850 7600 6900
Wire Wire Line
	8650 8450 10200 8450
Wire Wire Line
	7600 7550 7600 8450
Connection ~ 7600 8450
Wire Wire Line
	7900 7600 7900 8450
Connection ~ 7900 8450
Wire Wire Line
	7900 8450 7600 8450
$Comp
L Device:R R12
U 1 1
P 15250 1350
F 0 "R12" H 15320 1396 50  0000 L CNN
F 1 "2.2K" H 15320 1305 50  0000 L CNN
F 2 "Resistor_SMD:R_0805_2012Metric" V 15180 1350 50  0001 C CNN
F 3 "~" H 15250 1350 50  0001 C CNN
F 4 "Yageo" H 15250 1350 50  0001 C CNN "Manufacturer"
F 5 "RC0805FR-072K2L" H 15250 1350 50  0001 C CNN "Manufacturer P/N"
F 6 "RES SMD 2.2K OHM 1% 1/8W 0805" H 15250 1350 50  0001 C CNN "Description"
F 7 "311-2.20KCRCT-ND" H 15250 1350 50  0001 C CNN "DigiKey P/N"
F 8 "SMD" H 15250 1350 50  0001 C CNN "Type"
	1    15250 1350
	1    0    0    -1  
$EndComp
Wire Wire Line
	15250 1500 15250 1600
Connection ~ 15250 1600
Wire Wire Line
	15250 1600 15900 1600
Wire Wire Line
	15250 1200 15250 1100
Wire Wire Line
	15250 1100 15550 1100
Wire Wire Line
	15550 1100 15550 1700
Wire Wire Line
	15550 1700 15900 1700
Text Label 15650 1700 0    60   ~ 0
PG11
$Comp
L Device:C C17
U 1 1
P 7600 7400
F 0 "C17" H 7625 7500 50  0000 L CNN
F 1 "22uF" H 7650 7300 50  0000 L CNN
F 2 "Capacitor_SMD:C_0805_2012Metric" H 7638 7250 50  0001 C CNN
F 3 "" H 7600 7400 50  0000 C CNN
F 4 "KEMET" H 7600 7400 60  0001 C CNN "Manufacturer"
F 5 "C0805C226M8PAC7800" H 7600 7400 60  0001 C CNN "Manufacturer P/N"
F 6 "CAP CER 22UF 10V X5R 0805" H 7600 7400 60  0001 C CNN "Description"
F 7 "399-12069-1-ND" H 7600 7400 60  0001 C CNN "DigiKey P/N"
F 8 "SMD" H 7600 7400 60  0001 C CNN "Type"
	1    7600 7400
	1    0    0    -1  
$EndComp
$Comp
L Device:C C16
U 1 1
P 15100 8700
F 0 "C16" H 15125 8800 50  0000 L CNN
F 1 "10uF" H 15150 8600 50  0000 L CNN
F 2 "Capacitor_SMD:C_0805_2012Metric" H 15138 8550 50  0001 C CNN
F 3 "" H 15100 8700 50  0000 C CNN
F 4 "Samsung Electro-Mechanics" H 15100 8700 60  0001 C CNN "Manufacturer"
F 5 "CL21A106MPFNNNE" H 15100 8700 60  0001 C CNN "Manufacturer P/N"
F 6 "CAP CER 10UF 10V X5R 0805" H 15100 8700 60  0001 C CNN "Description"
F 7 "1276-1144-1-ND" H 15100 8700 60  0001 C CNN "DigiKey P/N"
F 8 "SMD" H 15100 8700 60  0001 C CNN "Type"
	1    15100 8700
	1    0    0    -1  
$EndComp
$Comp
L CustomComponents:INDUCTOR-1 L2
U 1 1
P 11350 6250
F 0 "L2" V 11300 6250 50  0000 C CNN
F 1 "4.7 uH" V 11450 6250 50  0000 C CNN
F 2 "CustomComponents:INDUCTOR_SMD_6x6-1" H 11350 6250 50  0001 C CNN
F 3 "" H 11350 6250 50  0000 C CNN
F 4 "Taiyo Yuden" V 11350 6250 50  0001 C CNN "Manufacturer"
F 5 "NR6028T4R7M" V 11350 6250 50  0001 C CNN "Manufacturer P/N"
F 6 "FIXED IND 4.7UH 3A 40.3 MOHM SMD" V 11350 6250 50  0001 C CNN "Description"
F 7 "587-2100-1-ND" V 11350 6250 50  0001 C CNN "DigiKey P/N"
F 8 "SMD" V 11350 6250 50  0001 C CNN "Type"
	1    11350 6250
	0    -1   -1   0   
$EndComp
$Comp
L CustomComponents:SPST-PUSH PB2
U 1 1
P 13200 3050
F 0 "PB2" H 13100 3200 50  0000 C CNN
F 1 "SPST-PUSH" H 13150 2950 50  0001 C CNN
F 2 "CustomComponents:SW-TL3305" H 12575 3225 50  0001 C CNN
F 3 "" H 12575 3225 50  0000 C CNN
F 4 "E-Switch" H 13200 3050 50  0001 C CNN "Manufacturer"
F 5 "TL3305AF260QG" H 13200 3050 50  0001 C CNN "Manufacturer P/N"
F 6 "SWITCH TACTILE SPST-NO 50MA 12V" H 13200 3050 50  0001 C CNN "Description"
F 7 "EG5353CT-ND" H 13200 3050 50  0001 C CNN "DigiKey P/N"
F 8 "SMD" H 13200 3050 50  0001 C CNN "Type"
	1    13200 3050
	1    0    0    -1  
$EndComp
$Comp
L Device:R R9
U 1 1
P 14750 8900
F 0 "R9" V 14900 8950 50  0000 C CNN
F 1 "1K" V 14850 8850 50  0000 C CNN
F 2 "Resistor_SMD:R_0805_2012Metric" V 14680 8900 50  0001 C CNN
F 3 "" H 14750 8900 50  0000 C CNN
F 4 "Yageo" H 14750 8900 60  0001 C CNN "Manufacturer"
F 5 "RC0805FR-071KL" H 14750 8900 60  0001 C CNN "Manufacturer P/N"
F 6 "RES SMD 1K OHM 1% 1/8W 0805" H 14750 8900 60  0001 C CNN "Description"
F 7 "311-1.00KCRCT-ND" H 14750 8900 60  0001 C CNN "DigiKey P/N"
F 8 "SMD" H 14750 8900 60  0001 C CNN "Type"
	1    14750 8900
	0    -1   -1   0   
$EndComp
$Comp
L Connector:TestPoint TP6
U 1 1
P 10600 6250
F 0 "TP6" H 10450 6450 50  0000 L CNN
F 1 "IPS_Sw" H 10650 6350 50  0000 L CNN
F 2 "TestPoint:TestPoint_THTPad_D1.5mm_Drill0.7mm" H 10800 6250 50  0001 C CNN
F 3 "~" H 10800 6250 50  0001 C CNN
	1    10600 6250
	1    0    0    -1  
$EndComp
Wire Wire Line
	10050 6700 10750 6700
Wire Wire Line
	10850 6250 10600 6250
Connection ~ 10850 6250
Wire Wire Line
	2350 8450 3050 8450
Text GLabel 1250 8450 0    60   Input ~ 0
GND
Connection ~ 7200 5050
Text Label 7750 5050 0    60   ~ 0
IPS_OUT
Wire Wire Line
	5600 5450 8250 5450
Wire Wire Line
	7200 5050 8750 5050
Text Notes 3250 6550 0    60   ~ 0
ON
$Sheet
S 900  9700 1550 400 
U 5DAF6615
F0 "Notes" 120
F1 "HAT_ver_5.1-p3.sch" 70
$EndSheet
Wire Wire Line
	2350 5450 2350 8450
Text Notes 3300 6250 0    60   ~ 0
OFF
$Comp
L CustomComponents:SPDT-2C SW1
U 1 1
P 3450 6300
F 0 "SW1" H 3800 6100 50  0000 C CNN
F 1 "SPDT-2C" H 3350 6200 50  0001 C CNN
F 2 "CustomComponents:SPDT-OS10211" H 2825 6475 50  0001 C CNN
F 3 "" H 2825 6475 50  0000 C CNN
F 4 "C&K" H 3450 6300 60  0001 C CNN "Manufacturer"
F 5 "OS102011MA1QN1" H 3450 6300 60  0001 C CNN "Manufacturer P/N"
F 6 "SWITCH SLIDE SPDT 100MA 12V" H 3450 6300 60  0001 C CNN "Description"
F 7 "CKN9559-ND or CKN9560-ND" H 3450 6300 60  0001 C CNN "DigiKey P/N"
F 8 "ThroughHole" H 3450 6300 60  0001 C CNN "Type"
	1    3450 6300
	-1   0    0    1   
$EndComp
Wire Wire Line
	3050 8450 7600 8450
Wire Wire Line
	3450 5050 4050 5050
Connection ~ 3450 5050
Wire Wire Line
	1250 8450 2350 8450
Connection ~ 2350 8450
Wire Wire Line
	5600 6550 6950 6550
Wire Wire Line
	6950 6550 6950 8900
Wire Wire Line
	4050 6300 3750 6300
Wire Wire Line
	3150 6300 3000 6300
Wire Wire Line
	3000 6300 3000 6000
Wire Wire Line
	3000 6000 4050 6000
Wire Wire Line
	4050 5850 2900 5850
Wire Wire Line
	2900 5850 2900 6400
Wire Wire Line
	2900 6400 3150 6400
Wire Wire Line
	8250 6300 8250 8450
Wire Wire Line
	8250 5450 8250 6100
Connection ~ 8250 5450
Wire Wire Line
	6850 900  6850 6150
Wire Wire Line
	6850 6150 5600 6150
Wire Wire Line
	6750 800  6750 6250
Wire Wire Line
	6750 6250 5600 6250
$Comp
L Device:LED_Small LED1
U 1 1
P 6050 7100
AR Path="/5DB35FEA" Ref="LED1"  Part="1" 
AR Path="/5DBED5E0/5DB35FEA" Ref="LED?"  Part="1" 
F 0 "LED1" V 6150 6900 50  0000 L CNN
F 1 "Red" V 6050 6900 50  0000 L CNN
F 2 "LED_SMD:LED_0603_1608Metric" V 6050 7100 50  0001 C CNN
F 3 "" V 6050 7100 50  0000 C CNN
F 4 "Lite-On Inc." V 6050 7100 60  0001 C CNN "Manufacturer"
F 5 "LTST-C191KRKT" V 6050 7100 60  0001 C CNN "Manufacturer P/N"
F 6 "LED RED CLEAR 0603 SMD" V 6050 7100 60  0001 C CNN "Description"
F 7 "160-1447-1-ND" V 6050 7100 60  0001 C CNN "DigiKey P/N"
F 8 "SMD" V 6050 7100 60  0001 C CNN "Type"
	1    6050 7100
	0    -1   -1   0   
$EndComp
Wire Wire Line
	6050 7400 6050 7200
Wire Wire Line
	5600 6850 6050 6850
Wire Wire Line
	6050 6850 6050 7000
Wire Wire Line
	5600 7400 6050 7400
Connection ~ 13650 6250
Wire Wire Line
	5600 7750 6750 7750
Wire Wire Line
	6750 7750 6750 9100
Wire Wire Line
	6750 9100 15500 9100
Wire Wire Line
	15500 6750 15500 7650
$Comp
L Device:R R11
U 1 1
P 14500 6750
AR Path="/5DDBC64F" Ref="R11"  Part="1" 
AR Path="/5DBED5E0/5DDBC64F" Ref="R?"  Part="1" 
F 0 "R11" H 14650 6800 50  0000 C CNN
F 1 "1K" H 14600 6700 50  0000 C CNN
F 2 "Resistor_SMD:R_0805_2012Metric" V 14430 6750 50  0001 C CNN
F 3 "" H 14500 6750 50  0000 C CNN
F 4 "Yageo" H 14500 6750 60  0001 C CNN "Manufacturer"
F 5 "RC0805FR-071KL" H 14500 6750 60  0001 C CNN "Manufacturer P/N"
F 6 "RES SMD 1K OHM 1% 1/8W 0805" H 14500 6750 60  0001 C CNN "Description"
F 7 "311-1.00KCRCT-ND" H 14500 6750 60  0001 C CNN "DigiKey P/N"
F 8 "SMD" H 14500 6750 60  0001 C CNN "Type"
	1    14500 6750
	1    0    0    -1  
$EndComp
$Comp
L Device:R R10
U 1 1
P 14500 7400
AR Path="/5DDBC65A" Ref="R10"  Part="1" 
AR Path="/5DBED5E0/5DDBC65A" Ref="R?"  Part="1" 
F 0 "R10" H 14650 7450 50  0000 C CNN
F 1 "1K" H 14600 7350 50  0000 C CNN
F 2 "Resistor_SMD:R_0805_2012Metric" V 14430 7400 50  0001 C CNN
F 3 "" H 14500 7400 50  0000 C CNN
F 4 "Yageo" H 14500 7400 60  0001 C CNN "Manufacturer"
F 5 "RC0805FR-071KL" H 14500 7400 60  0001 C CNN "Manufacturer P/N"
F 6 "RES SMD 1K OHM 1% 1/8W 0805" H 14500 7400 60  0001 C CNN "Description"
F 7 "311-1.00KCRCT-ND" H 14500 7400 60  0001 C CNN "DigiKey P/N"
F 8 "SMD" H 14500 7400 60  0001 C CNN "Type"
	1    14500 7400
	1    0    0    -1  
$EndComp
Wire Wire Line
	14500 7550 14500 7650
Wire Wire Line
	14500 7650 15500 7650
Connection ~ 15500 7650
Wire Wire Line
	15500 7650 15500 9100
Wire Wire Line
	14500 6900 14500 7100
Wire Wire Line
	14500 7100 14400 7100
Wire Wire Line
	14400 7100 14400 9000
Wire Wire Line
	14400 9000 6800 9000
Wire Wire Line
	6800 9000 6800 7600
Wire Wire Line
	6800 7600 5600 7600
Connection ~ 14500 7100
Wire Wire Line
	14500 7100 14500 7250
Wire Wire Line
	5600 5050 7200 5050
$Sheet
S 4050 4800 1550 3300
U 5DBED5E0
F0 "Power control" 120
F1 "HAT_ver_5.1-Power.sch" 70
F2 "IPS_OUT" O R 5600 5050 70 
F3 "AC_IN" I L 4050 5050 70 
F4 "SW_ON" I L 4050 5850 70 
F5 "SW_OFF" I L 4050 6000 70 
F6 "SW_COM" I L 4050 6300 70 
F7 "IRQ" O R 5600 6550 70 
F8 "EXT_EN" O R 5600 5650 70 
F9 "A_GND" I R 5600 5450 70 
F10 "SCK" I R 5600 6150 70 
F11 "SDA" I R 5600 6250 70 
F12 "LED1_A" I R 5600 6850 70 
F13 "LED1_C" I R 5600 7400 70 
F14 "LED2_C" I R 5600 7750 70 
F15 "LED2_A" I R 5600 7600 70 
$EndSheet
Connection ~ 15200 6250
Connection ~ 13950 6250
Wire Wire Line
	13950 6250 14500 6250
Wire Wire Line
	14500 6600 14500 6250
Connection ~ 14500 6250
Wire Wire Line
	14500 6250 15200 6250
$EndSCHEMATC
